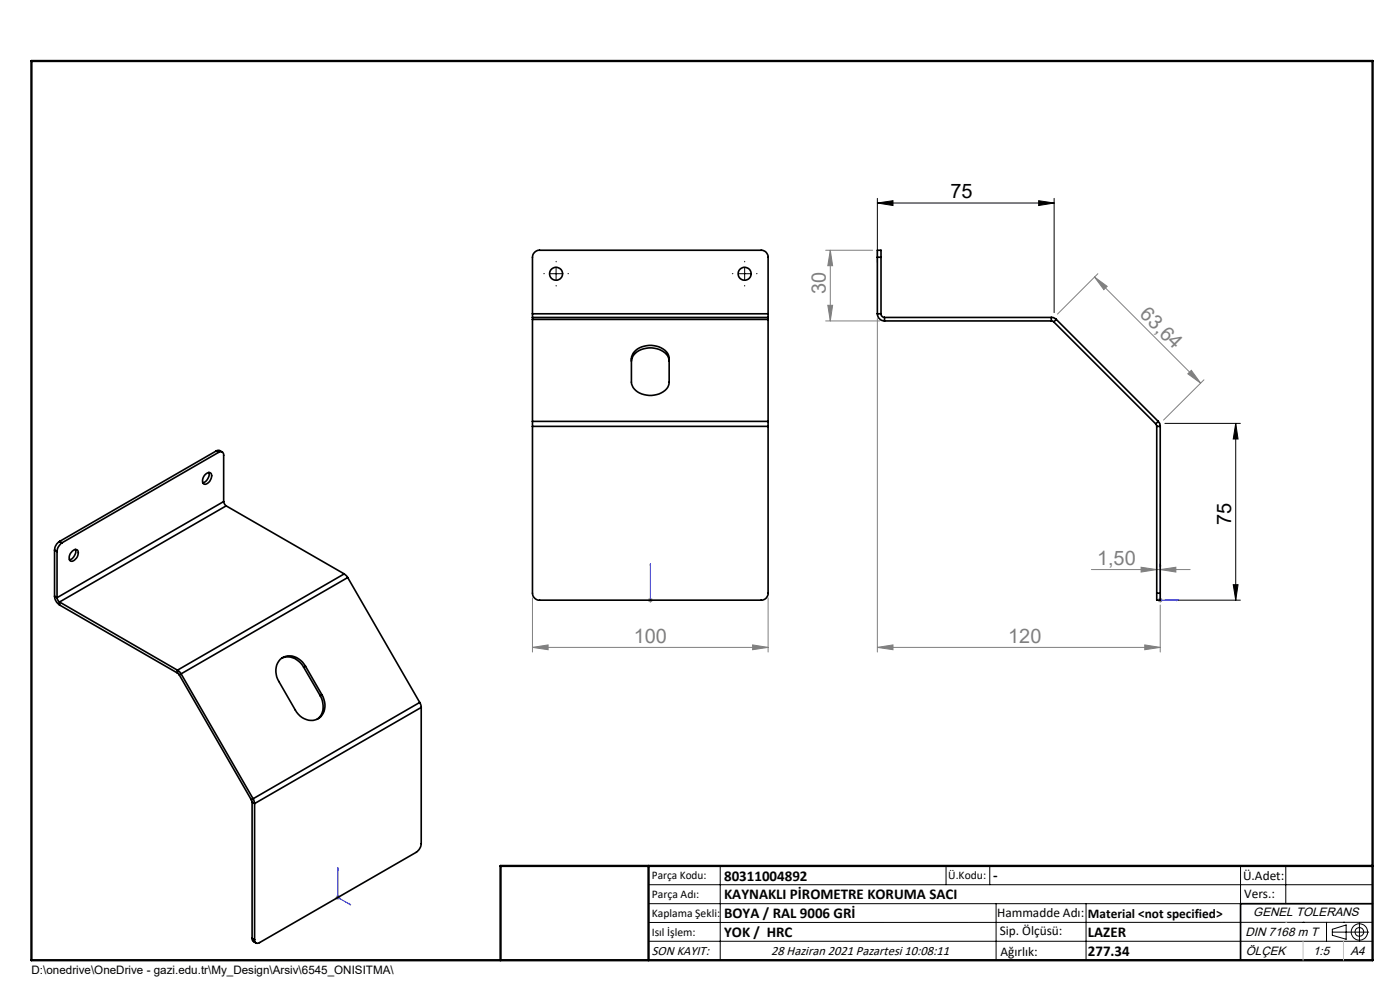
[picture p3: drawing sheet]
<svg xmlns="http://www.w3.org/2000/svg" width="297mm" height="210mm" viewBox="0 0 297 210" stroke-linecap="round" stroke-linejoin="round" font-family="sans-serif">
<g fill="none" stroke="#000" stroke-width=".21">
<path d="M116.7 58.1h2.5M118 56.8v2.5M156.7 58.1h2.5M158 56.8v2.5M186.1 43.1l3.3-.5v1zM186.1 42.1v13.6M186.1 43.1h37.5M220.3 42.6l3.3 .5-3.3 .5zM223.6 42.1v24.2M247.1 89.8h16M262.1 89.8l.5 3.3h-1zM262.1 89.8v37.5"/>
<path d="M247.1 127.3h16M261.6 124h1l-.5 3.3zM137.6 187.7h153.6M137.6 191.7h153.6M137.6 199.7h153.6M152.8 183.7v20M200.7 183.7v4M210 183.7v4M211.3 191.7v12M230.4 191.7v12M263.2 183.7v20M272.8 183.7v8"/>
<path d="M276.4 195.6h.1M281.4 195.6v4.1M282.6 197.7h7.8M282.6 197.1l3-.9v3l-3-.8zM285 195.6h.1M288.4 195.8v3.8M291.2 195.6l-153.6 .1"/>
<circle cx="288.4" cy="197.7" r="1.74"/>
<circle cx="288.4" cy="197.7" r=".93"/>
</g>
<g fill="none" stroke="#808080" stroke-width=".21">
<path d="M175.2 53.1h9.9M176.1 53.1l.5 3.3h-1zM176.1 53.1v15M232.2 58.8l2.7 1.9-.7 .7zM232.2 58.8l22.5 22.5M232.9 58.1l-8.6 8.5M175.2 68.1h11.4M175.6 64.8h1l-.5 3.3zM186.1 67.6v70.7M252 79.3l.7-.7 2 2.7zM255.4 80.6l-8.6 8.5M113 137.3l3.3-.5v1z"/>
<path d="M113 137.3h49.9M113 126.8v11.5M137.5 127.3h1M137.6 127l.7 .7M138 126.8v1M138.3 127l-.7 .7M159.7 136.8l3.2 .5-3.2 .5zM162.9 126.8v11.5M186.1 137.3l3.3-.5v1zM186.1 137.3h60M231.5 120.8h21M242.1 120.3l3.3 .5-3.3 .5z"/>
<path d="M242.9 136.8l3.2 .5-3.2 .5zM245.6 127.3h1M245.8 127l.7 .7M246.1 128.3v10M246.1 120.8l3.3-.5v1zM246.1 126.8v1M246.5 127l-.7 .7M71.2 190.4h1M71.3 190l.7 .7M71.7 189.9v1M72 190l-.7 .7"/>
</g>
<path d="M138 119.6v.4v-.4M138 119.6v7.7M246.1 119.6l.1 .4h-.2zM246.1 119.6v7.7h3.9M138 127.2v.2zM138 127.3h.1M249.6 127.2l.4 .1-.4 .1zM71.7 184.1l.1 .3h-.2zM71.7 184.1v6.3l2.7 1.5M74.1 191.7l.3 .2h-.3z" fill="none" stroke="#00f" stroke-width=".21"/>
<path d="M115.5 58.1h-.1M118 55.6v-.2M120.5 58.1h.1M155.5 58.1h-.1M158 55.6v-.2M160.5 58.1h.1M118 60.6v.1M158 60.6v.1" fill="none" stroke="#000" stroke-width=".21" stroke-dasharray="15.2 1.3 1.3 1.3"/>
<path d="M106.2 203.7h185" fill="none" stroke="#000" stroke-width=".25"/>
<path d="M291.2 191.7h-28v12" fill="none" stroke="#000" stroke-width=".35"/>
<path d="M6.7 12.9h284.5v190.8h-284.5zM137.6 183.7v20M291.2 183.7h-185v20" fill="none" stroke="#000" stroke-width=".5"/>
<path d="M223 67.3h.6l.5 .5M245.7 89.4l.4 .4v.6M272.8 195.6h.1M276.4 199.7v4M285 199.7v4" fill="none" stroke="#c0c0c0" stroke-width=".21"/>
<g fill="#000">
<path d="M220.3 42.6l3.3 .5-3.3 .5zM186.1 43.1l3.3-.5v1z"/>
<path d="M262.1 89.8l.5 3.3h-1zM261.6 124h1l-.5 3.3z"/>
</g>
<path d="M232.2 58.8l2.7 1.9-.7 .7zM252 79.3l.7-.7 2 2.7z" fill="#808080"/>
<g fill="#00f">
<path d="M249.6 127.2l.4 .1-.4 .1zM246.1 119.6l.1 .4h-.2z"/>
<path d="M138 127.2v.2zM138 119.6v.4z"/>
<path d="M74.1 191.7l.3 .2h-.3zM71.7 184.1l.1 .3h-.2z"/>
</g>
<g fill="#808080">
<path d="M246.1 120.8l3.3-.5v1zM242.1 120.3l3.3 .5-3.3 .5z"/>
<path d="M186.1 137.3l3.3-.5v1zM242.9 136.8l3.2 .5-3.2 .5z"/>
<path d="M175.6 64.8h1l-.5 3.3zM176.1 53.1l.5 3.3h-1z"/>
<path d="M113 137.3l3.3-.5v1zM159.7 136.8l3.2 .5-3.2 .5z"/>
</g>
<g fill="none" stroke="#000" stroke-width=".35">
<path d="M186.1 54.6v-1.5h.8v1.5M186.1 54.6h.8M186.1 54.6v12M186.9 54.6v12M113 67.3v.5M113 66.6v.7M113 66.6v-12a1.51 1.51 0 0 1 1.5-1.5h47a1.45 1.45 0 0 1 1.4 1.5v12M113 67.3h49.9M113 66.6h49.9M113 67.8v21.6M113 67.8h49.9M133.9 76.6a3.5 3.5 0 0 1 3.8-2.8 4 4 0 0 1 4.2 2.4l.1 .4"/>
<path d="M134.9 74.3a4.9 4.9 0 0 1 6.7 .7l.4 1.1v5a3.3 3.3 0 0 1-3.2 2.7 4.1 4.1 0 0 1-4.8-2.4v-5.7l.3-.7zM162.9 67.3v.5M162.9 66.6v.7M162.9 67.8v21.6M186.1 66.6a1.57 1.57 0 0 0 1.5 1.5M186.1 66.6h.8M186.9 66.6a.78 .78 0 0 0 .7 .7M187.6 67.3v.8M187.6 68.1h35.4M187.6 67.3h35.4M223 68.1l.6 .2M223 67.3l.4 .1 .7 .4"/>
<path d="M223 67.3v.8M223.6 68.3l21.6 21.6M224.1 67.8l-.5 .5M224.1 67.8l21.6 21.6M45.9 95.7l.2-.1a1.08 1.08 0 0 1 1.1 .3M45.9 95.7l.5 .2M45.9 95.7l-33.3 19.2M46.4 95.9a.64 .64 0 0 1 .8 0 .64 .64 0 0 1 .2 .7v9.8M46.4 95.9l-33.2 19.2M113 89.4v1M113 90.4v35.4a1.51 1.51 0 0 0 1.5 1.5h47a1.45 1.45 0 0 0 1.4-1.5v-35.4M113 90.4h49.9"/>
<path d="M113 89.4h49.9M162.9 89.4v1M245.2 89.9l.2 .5M245.4 90.4h.7M245.4 90.4v35.4M245.7 89.4l.3 .5 .1 .5M245.7 89.4l-.5 .5M246.1 90.4v35.4M11.6 116.7l.5 .3M11.6 116.7v9.8M12.1 117v9.8M12.6 114.9a2.33 2.33 0 0 0-1 1.8"/>
<path d="M12.6 114.9l.6 .2M13.2 115.1a2.49 2.49 0 0 0-1.1 1.9M15.3 116.9a.69 .69 0 0 1 1-.3 .69 .69 0 0 1 .3 .9 1.7 1.7 0 0 1-1.6 1.5 1.48 1.48 0 0 1 .3-2.1zM16 116.5a1.93 1.93 0 0 1-1.3 2.2M43.6 100.6a.69 .69 0 0 1 1-.3 .69 .69 0 0 1 .3 .9 1.62 1.62 0 0 1-1.6 1.5 1.48 1.48 0 0 1 .3-2.1zM44.3 100.2a1.93 1.93 0 0 1-1.3 2.2M47.4 106.4l.6 .9M47.4 106.4l-35.3 20.4M48 107.3l25 14.4M48 107.3l-35.4 20.4M11.6 126.5a2.48 2.48 0 0 0 1 1.8M11.6 126.5l.5 .3"/>
<path d="M12.1 126.8l.3 .8 .2 .1M12.6 127.7l25 14.5M12.6 128.3l25 14.5M12.6 127.7v.6M59.8 139.6a3.7 3.7 0 0 1 4.6 1.9M73 121.7l.8 .8M73 121.7l-35.4 20.5M73.8 122.5l-35.4 20.4M73.8 122.5l15.2 26.5M245.4 125.8v1.5h.7v-1.5M245.4 125.8h.7M37.6 142.8l.4 .3"/>
<path d="M37.6 142.2l.8 .7M37.6 142.2v.6M38 143.1l15.3 26.5M38.4 142.9l-.4 .2M38.4 142.9l15.3 26.5M64.4 141.5l3.5 6.1M64.8 141.3a3.6 3.6 0 0 0-5.4-1.4 3.9 3.9 0 0 0-.2 4.7l3.5 6a3.4 3.4 0 0 0 5.6 1.1 3.9 3.9 0 0 0 0-4.3M64.8 141.3l3.5 6.1M64.8 141.3l-.4 .2M67.9 147.6a3.8 3.8 0 0 1-.6 5M68.3 147.4l-.4 .2M89 149l.4 1.1"/>
<path d="M89 149l-35.3 20.4M89.4 150.1v28.9a2.49 2.49 0 0 1-1.1 1.8l-33.2 19.1a.63 .63 0 0 1-.8 .1 .63 .63 0 0 1-.3-.7M89.4 150.1l-35.4 20.4M53.3 169.6l.2 .6M53.5 170.2l.5 .3M53.5 170.2v28.8M53.7 169.4l.3 1.1M53.7 169.4l-.4 .2M54 170.5v28.8M53.5 199v.3a1.11 1.11 0 0 0 .8 .8M53.5 199l.5 .3"/>
<circle cx="118" cy="58.1" r="1.38"/>
<circle cx="158" cy="58.1" r="1.38"/>
</g>
<g font-size="4.2">
<text x="201.6" y="42.1">75</text>
<text x="261.2" y="111.4" transform="rotate(-90 261.2 111.4)">75</text>
</g>
<g font-size="4.2" fill="#808080">
<text x="175.2" y="62.4" transform="rotate(-90 175.2 62.4)">30</text>
<text x="241.6" y="66.8" transform="rotate(45 241.6 66.8)">63,64</text>
<text x="232.7" y="119.9">1,50</text>
<text x="134.5" y="136.4">100</text>
<text x="213.9" y="136.4">120</text>
</g>
<g font-size="3.2">
<text x="153.6" y="186.8">80311004892</text>
<text x="153.6" y="190.8">KAYNAKLI PİROMETRE KORUMA SACI</text>
<text x="210.7" y="186.6">-</text>
<text x="153.6" y="194.8">BOYA / RAL 9006 GRİ</text>
<text x="153.6" y="198.8">YOK / HRC</text>
<text x="230.8" y="198.7">LAZER</text>
<text x="230.8" y="202.8">277.34</text>
</g>
<g font-size="2.8">
<text x="263.7" y="186.7">Ü.Adet:</text>
<text x="263.9" y="190.5">Vers.:</text>
<text x="211.5" y="194.5">Hammadde Adı:</text>
<text x="230.8" y="194.7">Material &lt;not specified&gt;</text>
<text x="138.3" y="202.6">SON KAYIT:</text>
<text x="163.6" y="202.6">28 Haziran 2021 Pazartesi 10:08:11</text>
<text x="212.1" y="198.4">Sip. Ölçüsü:</text>
<text x="212.2" y="202.7">Ağırlık:</text>
</g>
<g font-size="2.6">
<text x="265.9" y="194.4">GENEL TOLERANS</text>
<text x="264.2" y="198.5">DIN 7168 m T</text>
<text x="264.3" y="202.6">ÖLÇEK</text>
<text x="278.5" y="202.6">1:5</text>
<text x="286.5" y="202.6">A4</text>
</g>
<g font-size="2.5">
<text x="138.3" y="186.4">Parça Kodu:</text>
<text x="138.3" y="190.5">Parça Adı:</text>
<text x="201.2" y="186.5">Ü.Kodu:</text>
<text x="138.3" y="194.5">Kaplama Şekli:</text>
<text x="138.3" y="198.6">Isıl İşlem:</text>
<text x="6.7" y="206.7">D:\onedrive\OneDrive - gazi.edu.tr\My_Design\Arsiv\6545_ONISITMA\</text>
</g>
</svg>
